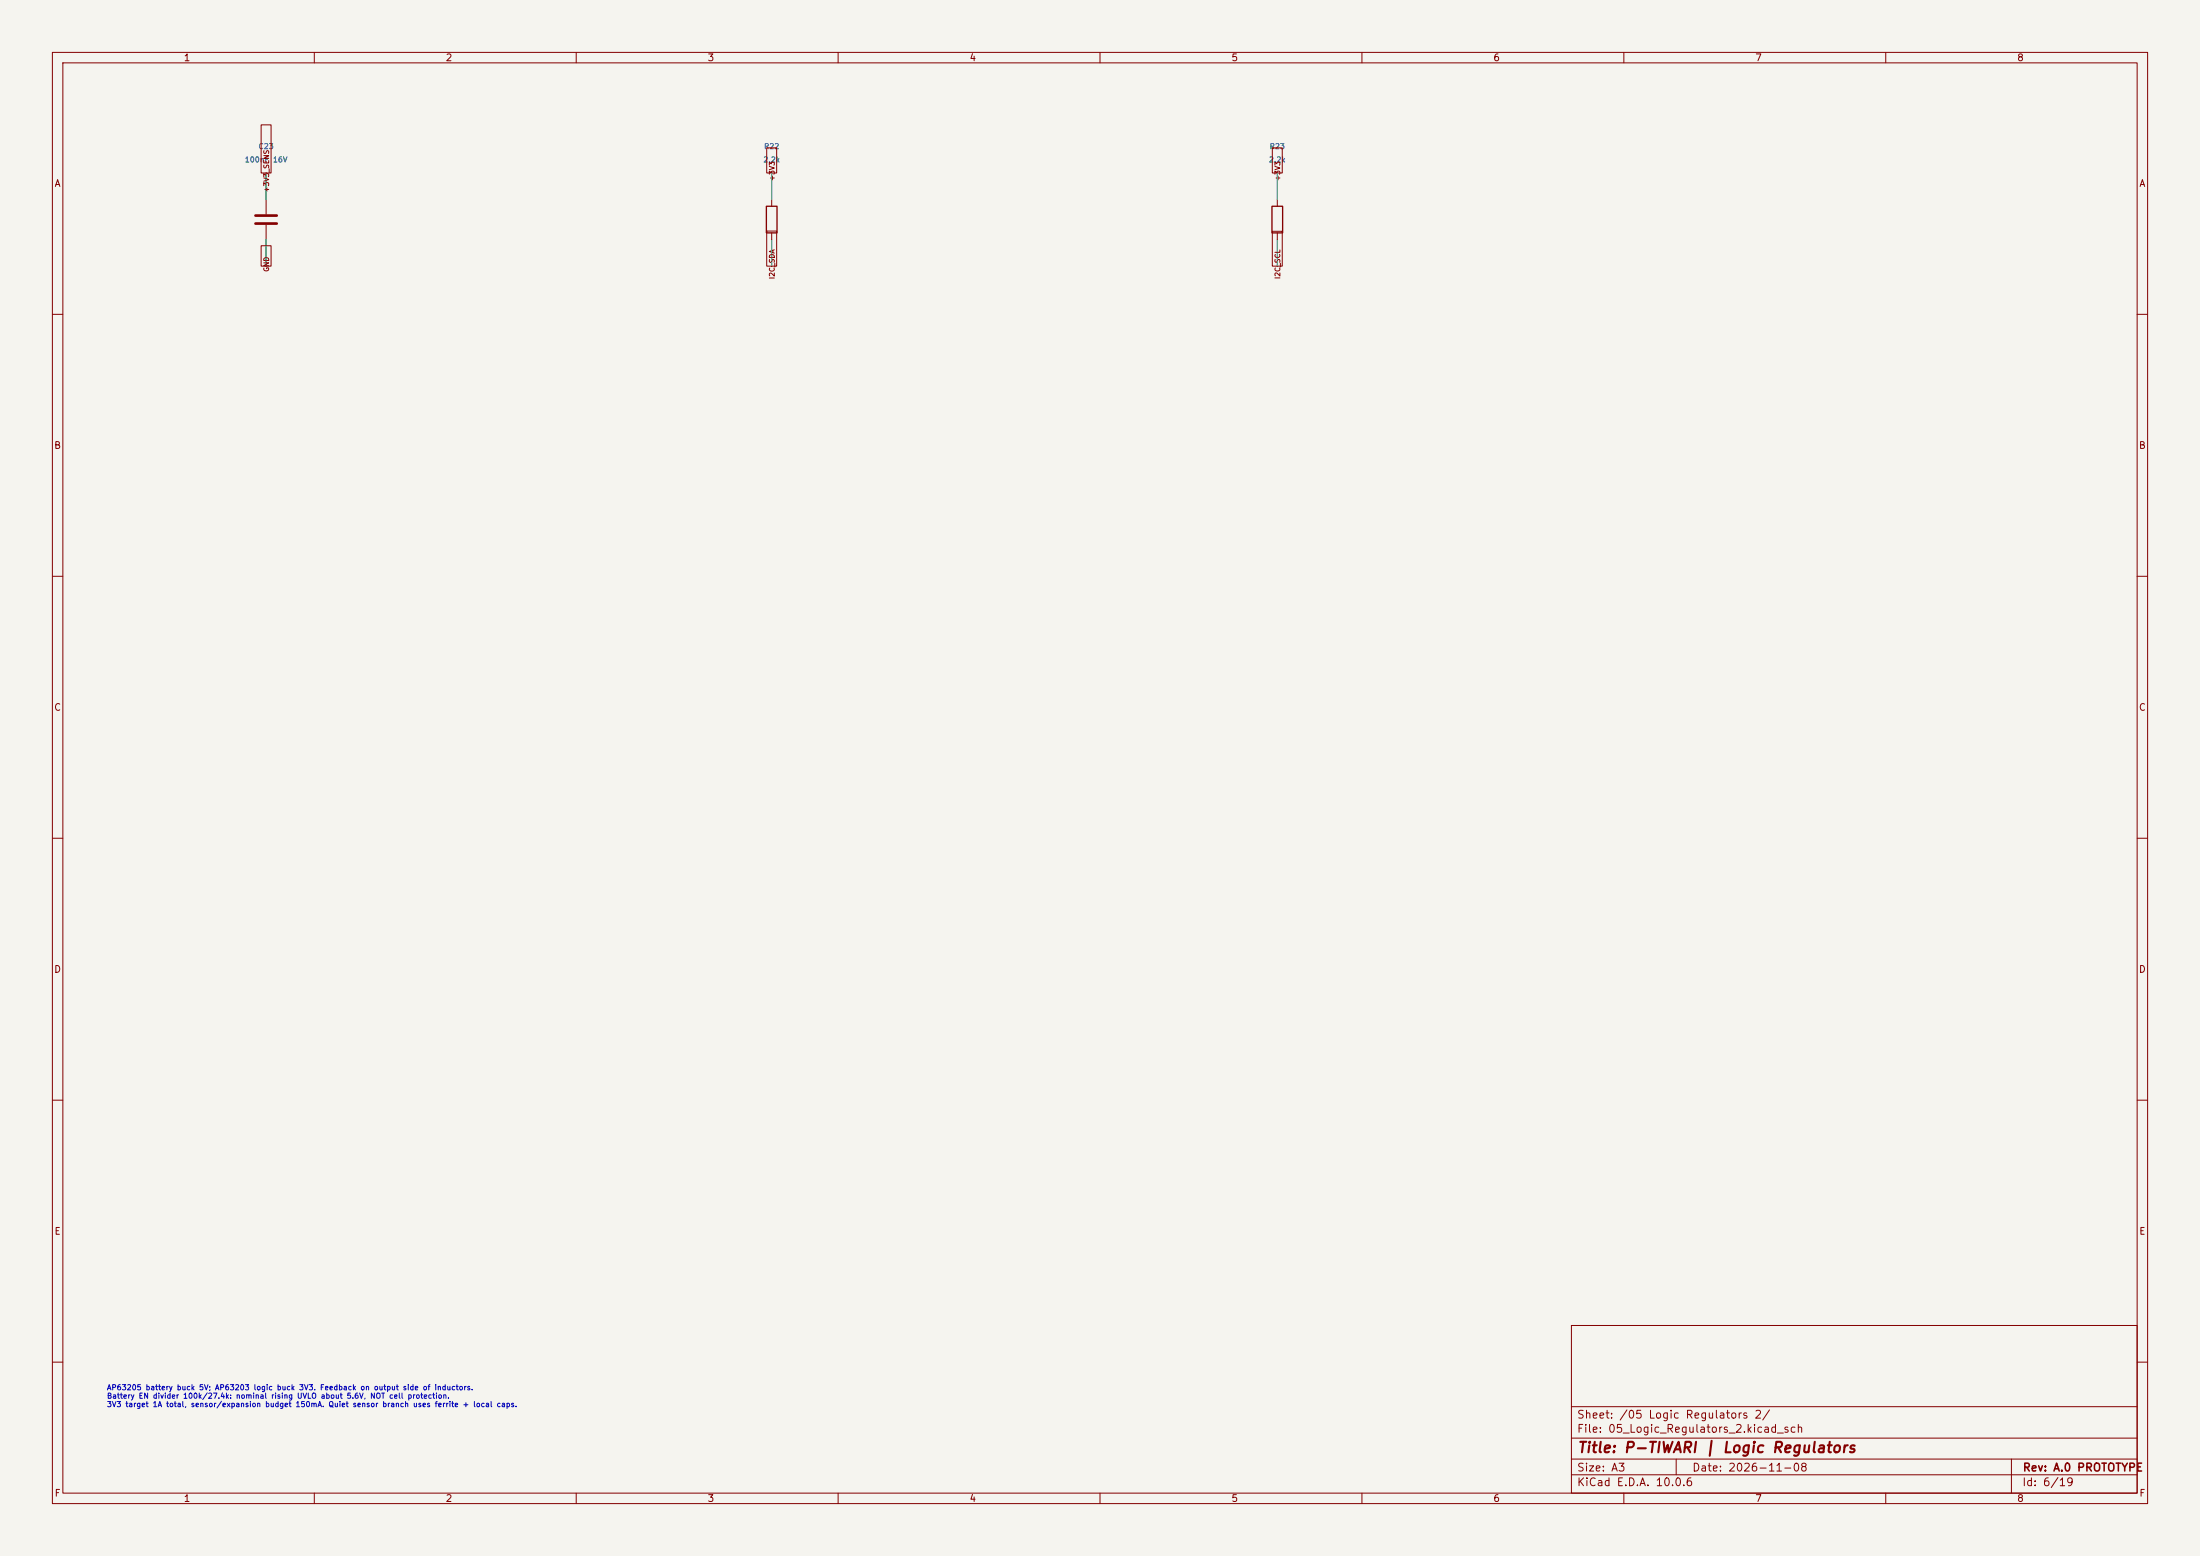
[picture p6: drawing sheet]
(kicad_sch (version 20250114) (generator "eeschema") (paper "A3") (title_block (title "P-TIWARI | Logic Regulators") (rev "A.0 PROTOTYPE") (date "2026-11-08")) (lib_symbols (symbol "Device:C" (pin_numbers (hide yes)) (pin_names (offset 0.254)) (exclude_from_sim no) (in_bom yes) (on_board yes) (in_pos_files yes) (duplicate_pin_numbers_are_jumpers no) (property "Reference" "C" (at 0.635 2.54 0) (show_name no) (do_not_autoplace no) (effects (font (size 1.27 1.27)) (justify left))) (property "Value" "C" (at 0.635 -2.54 0) (show_name no) (do_not_autoplace no) (effects (font (size 1.27 1.27)) (justify left))) (property "Footprint" "" (at 0.9652 -3.81 0) (show_name no) (do_not_autoplace no) (hide yes) (effects (font (size 1.27 1.27)))) (property "Datasheet" "" (at 0 0 0) (show_name no) (do_not_autoplace no) (hide yes) (effects (font (size 1.27 1.27)))) (property "Description" "Unpolarized capacitor" (at 0 0 0) (show_name no) (do_not_autoplace no) (hide yes) (effects (font (size 1.27 1.27)))) (property "ki_keywords" "cap capacitor" (at 0 0 0) (show_name no) (do_not_autoplace no) (hide yes) (effects (font (size 1.27 1.27)))) (property "ki_fp_filters" "C_*" (at 0 0 0) (show_name no) (do_not_autoplace no) (hide yes) (effects (font (size 1.27 1.27)))) (symbol "C_0_1" (polyline (pts (xy -2.032 0.762) (xy 2.032 0.762)) (stroke (width 0.508) (type default)) (fill (type none))) (polyline (pts (xy -2.032 -0.762) (xy 2.032 -0.762)) (stroke (width 0.508) (type default)) (fill (type none)))) (symbol "C_1_1" (pin passive line (at 0 3.81 270) (length 2.794) (name "" (effects (font (size 1.27 1.27)))) (number "1" (effects (font (size 1.27 1.27))))) (pin passive line (at 0 -3.81 90) (length 2.794) (name "" (effects (font (size 1.27 1.27)))) (number "2" (effects (font (size 1.27 1.27)))))) (embedded_fonts no)) (symbol "Device:R" (pin_numbers (hide yes)) (pin_names (offset 0)) (exclude_from_sim no) (in_bom yes) (on_board yes) (in_pos_files yes) (duplicate_pin_numbers_are_jumpers no) (property "Reference" "R" (at 2.032 0 90) (show_name no) (do_not_autoplace no) (effects (font (size 1.27 1.27)))) (property "Value" "R" (at 0 0 90) (show_name no) (do_not_autoplace no) (effects (font (size 1.27 1.27)))) (property "Footprint" "" (at -1.778 0 90) (show_name no) (do_not_autoplace no) (hide yes) (effects (font (size 1.27 1.27)))) (property "Datasheet" "" (at 0 0 0) (show_name no) (do_not_autoplace no) (hide yes) (effects (font (size 1.27 1.27)))) (property "Description" "Resistor" (at 0 0 0) (show_name no) (do_not_autoplace no) (hide yes) (effects (font (size 1.27 1.27)))) (property "ki_keywords" "R res resistor" (at 0 0 0) (show_name no) (do_not_autoplace no) (hide yes) (effects (font (size 1.27 1.27)))) (property "ki_fp_filters" "R_*" (at 0 0 0) (show_name no) (do_not_autoplace no) (hide yes) (effects (font (size 1.27 1.27)))) (symbol "R_0_1" (rectangle (start -1.016 -2.54) (end 1.016 2.54) (stroke (width 0.254) (type default)) (fill (type none)))) (symbol "R_1_1" (pin passive line (at 0 3.81 270) (length 1.27) (name "" (effects (font (size 1.27 1.27)))) (number "1" (effects (font (size 1.27 1.27))))) (pin passive line (at 0 -3.81 90) (length 1.27) (name "" (effects (font (size 1.27 1.27)))) (number "2" (effects (font (size 1.27 1.27)))))) (embedded_fonts no))) (wire (pts (xy 50.8 38.1) (xy 50.8 33.02)) (stroke (width 0) (type default))) (global_label "+3V3_SENS" (shape passive) (at 50.8 33.02 270.0) (fields_autoplaced yes) (effects (font (size 0.95 0.95)))) (wire (pts (xy 50.8 45.72) (xy 50.8 50.8)) (stroke (width 0) (type default))) (global_label "GND" (shape passive) (at 50.8 50.8 90.0) (fields_autoplaced yes) (effects (font (size 0.95 0.95)))) (symbol (lib_id "Device:C") (at 50.8 41.91 0) (unit 1) (in_bom yes) (on_board yes) (dnp no) (property "Reference" "C23" (at 50.8 27.939999999999994 0) (effects (font (size 1 1)))) (property "Value" "100nF 16V" (at 50.8 30.479999999999993 0) (effects (font (size 1 1)))) (property "Footprint" "Capacitor_SMD:C_0603_1608Metric" (at 50.8 41.91 0) (effects (font (size 1 1))) (hide yes)) (property "MPN" "GRM188R71C104KA01D" (at 50.8 41.91 0) (effects (font (size 1 1))) (hide yes)) (property "Manufacturer" "Murata" (at 50.8 41.91 0) (effects (font (size 1 1))) (hide yes)) (property "Datasheet" "" (at 50.8 41.91 0) (effects (font (size 1 1))) (hide yes)) (pin "1") (pin "2")) (wire (pts (xy 147.32 38.1) (xy 147.32 33.02)) (stroke (width 0) (type default))) (global_label "+3V3" (shape passive) (at 147.32 33.02 270.0) (fields_autoplaced yes) (effects (font (size 0.95 0.95)))) (wire (pts (xy 147.32 45.72) (xy 147.32 50.8)) (stroke (width 0) (type default))) (global_label "I2C_SDA" (shape passive) (at 147.32 50.8 90.0) (fields_autoplaced yes) (effects (font (size 0.95 0.95)))) (symbol (lib_id "Device:R") (at 147.32 41.91 0) (unit 1) (in_bom yes) (on_board yes) (dnp no) (property "Reference" "R22" (at 147.32 27.939999999999994 0) (effects (font (size 1 1)))) (property "Value" "2.2k" (at 147.32 30.479999999999993 0) (effects (font (size 1 1)))) (property "Footprint" "Resistor_SMD:R_0603_1608Metric" (at 147.32 41.91 0) (effects (font (size 1 1))) (hide yes)) (property "MPN" "RC0603FR-072K2L" (at 147.32 41.91 0) (effects (font (size 1 1))) (hide yes)) (property "Manufacturer" "Yageo" (at 147.32 41.91 0) (effects (font (size 1 1))) (hide yes)) (property "Datasheet" "" (at 147.32 41.91 0) (effects (font (size 1 1))) (hide yes)) (pin "1") (pin "2")) (wire (pts (xy 243.84 38.1) (xy 243.84 33.02)) (stroke (width 0) (type default))) (global_label "+3V3" (shape passive) (at 243.84 33.02 270.0) (fields_autoplaced yes) (effects (font (size 0.95 0.95)))) (wire (pts (xy 243.84 45.72) (xy 243.84 50.8)) (stroke (width 0) (type default))) (global_label "I2C_SCL" (shape passive) (at 243.84 50.8 90.0) (fields_autoplaced yes) (effects (font (size 0.95 0.95)))) (symbol (lib_id "Device:R") (at 243.83999999999997 41.91 0) (unit 1) (in_bom yes) (on_board yes) (dnp no) (property "Reference" "R23" (at 243.83999999999997 27.939999999999994 0) (effects (font (size 1 1)))) (property "Value" "2.2k" (at 243.83999999999997 30.479999999999993 0) (effects (font (size 1 1)))) (property "Footprint" "Resistor_SMD:R_0603_1608Metric" (at 243.83999999999997 41.91 0) (effects (font (size 1 1))) (hide yes)) (property "MPN" "RC0603FR-072K2L" (at 243.83999999999997 41.91 0) (effects (font (size 1 1))) (hide yes)) (property "Manufacturer" "Yageo" (at 243.83999999999997 41.91 0) (effects (font (size 1 1))) (hide yes)) (property "Datasheet" "" (at 243.83999999999997 41.91 0) (effects (font (size 1 1))) (hide yes)) (pin "1") (pin "2")) (text "AP63205 battery buck 5V; AP63203 logic buck 3V3. Feedback on output side of inductors.\nBattery EN divider 100k/27.4k: nominal rising UVLO about 5.6V, NOT cell protection.\n3V3 target 1A total, sensor/expansion budget 150mA. Quiet sensor branch uses ferrite + local caps." (at 20.32 266.7 0) (effects (font (size 1.0 1.0)) (justify left))) (embedded_fonts no))
